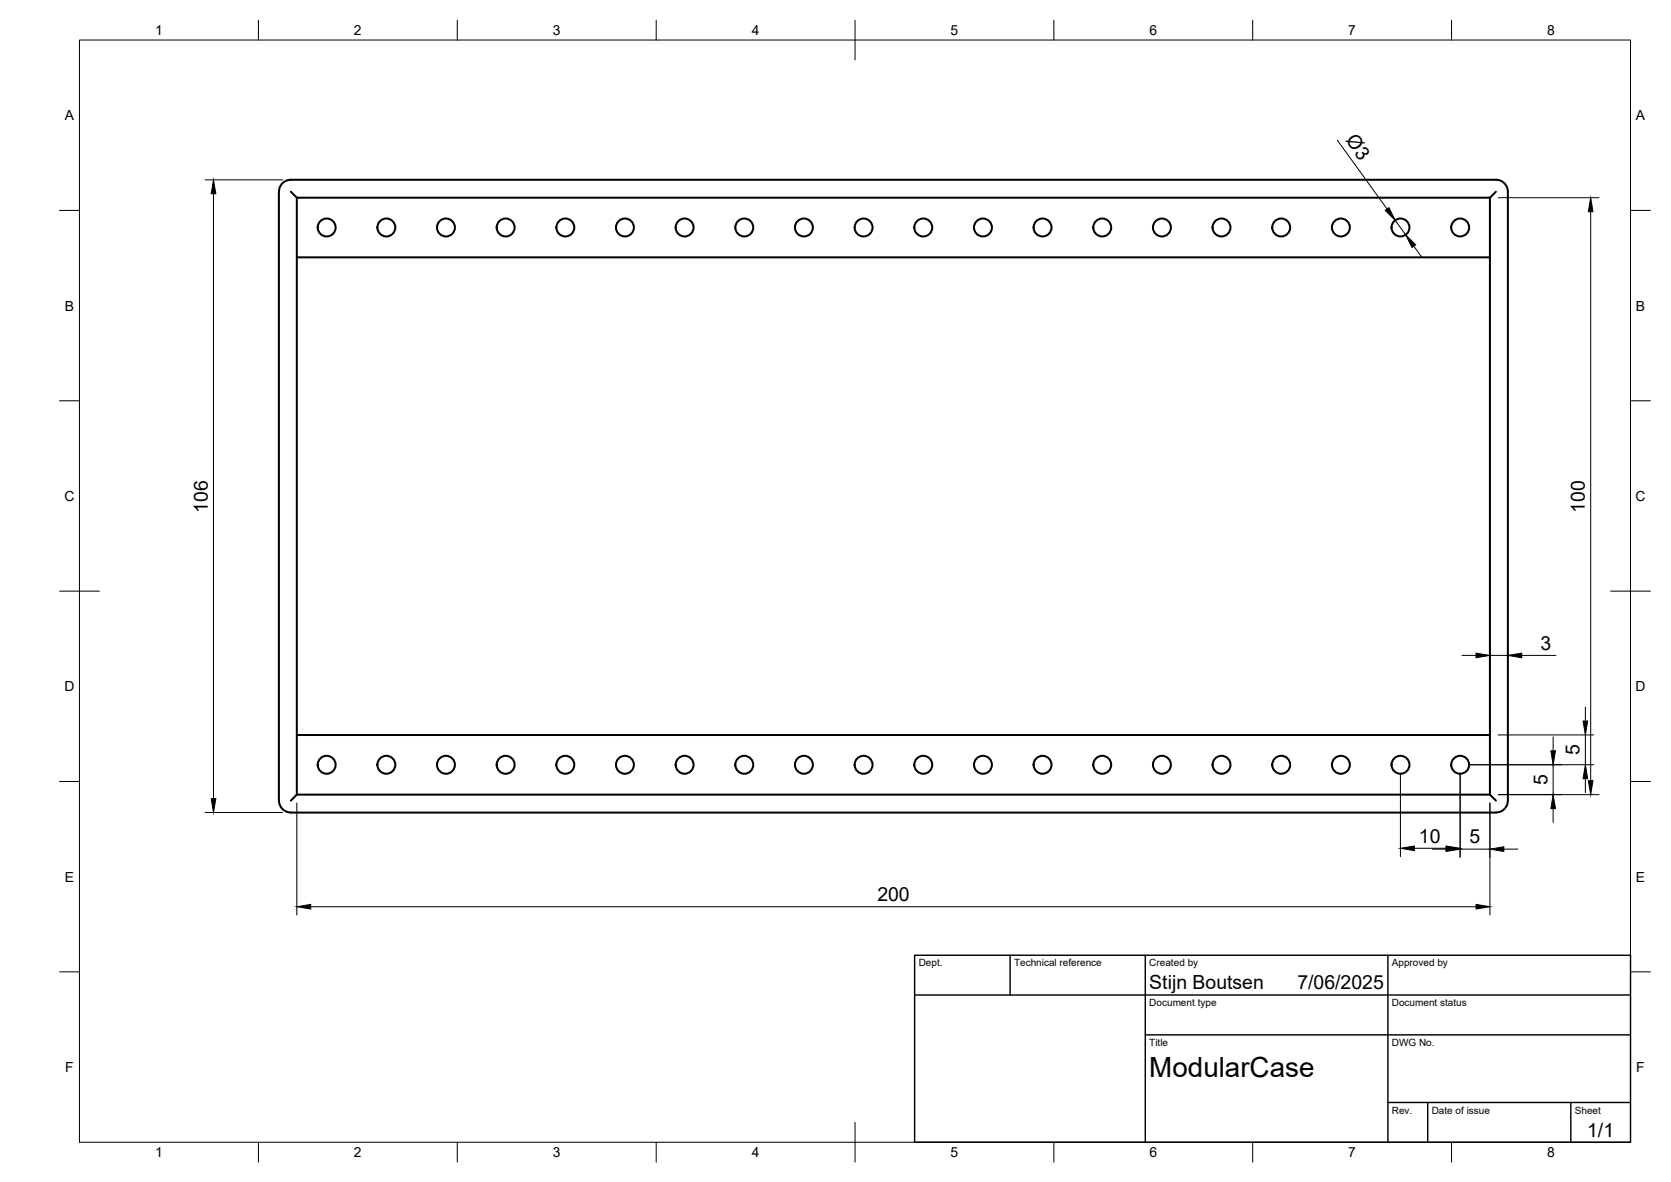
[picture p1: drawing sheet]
<svg xmlns="http://www.w3.org/2000/svg" width="420mm" height="297mm" viewBox="0 0 420 297" stroke-linecap="round" stroke-linejoin="round" font-family="sans-serif">
<!-- layer: Visible -->
<g fill="none" stroke="#000" stroke-width=".51">
<path d="M73.1 48.2l1.5 1.5h300M73.1 45.2h303a2.99 2.99 0 0 1 3 3v153a2.99 2.99 0 0 1-3 3M73.1 45.2a2.99 2.99 0 0 0-3 3v153a3 3 0 0 0 3 3M74.6 49.7v150M376.1 48.2l-1.5 1.5v150M74.6 64.7h300M74.6 184.7h300M73.1 201.2l1.5-1.5h300l1.5 1.5M73.1 204.2h303"/>
<circle cx="82.1" cy="57.2" r="2.25"/>
<circle cx="97.1" cy="57.2" r="2.25"/>
<circle cx="112.1" cy="57.2" r="2.25"/>
<circle cx="127.1" cy="57.2" r="2.25"/>
<circle cx="142.1" cy="57.2" r="2.25"/>
<circle cx="157.1" cy="57.2" r="2.25"/>
<circle cx="172.1" cy="57.2" r="2.25"/>
<circle cx="187.1" cy="57.2" r="2.25"/>
<circle cx="202.1" cy="57.2" r="2.25"/>
<circle cx="217.1" cy="57.2" r="2.25"/>
<circle cx="232.1" cy="57.2" r="2.25"/>
<circle cx="247.2" cy="57.2" r="2.25"/>
<circle cx="262.1" cy="57.2" r="2.25"/>
<circle cx="277.1" cy="57.2" r="2.25"/>
<circle cx="292.2" cy="57.2" r="2.25"/>
<circle cx="307.1" cy="57.2" r="2.25"/>
<circle cx="322.1" cy="57.2" r="2.25"/>
<circle cx="337.2" cy="57.2" r="2.25"/>
<circle cx="352.1" cy="57.2" r="2.25"/>
<circle cx="367.1" cy="57.2" r="2.25"/>
<circle cx="82.1" cy="192.2" r="2.25"/>
<circle cx="97.1" cy="192.2" r="2.25"/>
<circle cx="112.1" cy="192.2" r="2.25"/>
<circle cx="127.1" cy="192.2" r="2.25"/>
<circle cx="142.1" cy="192.2" r="2.25"/>
<circle cx="157.1" cy="192.2" r="2.25"/>
<circle cx="172.1" cy="192.2" r="2.25"/>
<circle cx="187.1" cy="192.2" r="2.25"/>
<circle cx="202.1" cy="192.2" r="2.25"/>
<circle cx="217.1" cy="192.2" r="2.25"/>
<circle cx="232.1" cy="192.2" r="2.25"/>
<circle cx="247.2" cy="192.2" r="2.25"/>
<circle cx="262.1" cy="192.2" r="2.25"/>
<circle cx="277.1" cy="192.2" r="2.25"/>
<circle cx="292.2" cy="192.2" r="2.25"/>
<circle cx="307.1" cy="192.2" r="2.25"/>
<circle cx="322.1" cy="192.2" r="2.25"/>
<circle cx="337.2" cy="192.2" r="2.25"/>
<circle cx="352.1" cy="192.2" r="2.25"/>
<circle cx="367.1" cy="192.2" r="2.25"/>
</g>
<!-- layer: BORDER -->
<g fill="none" stroke="#000" stroke-width=".25">
<path d="M20 10.1h390v276.9h-390zM65 5.1v5M115 5.1v5M165 5.1v5M215 5.1v10M265 5.1v5M315 5.1v5M365 5.1v5M15 52.9h5M410 52.9h5M15 100.7h5M410 100.7h5"/>
<path d="M15 148.6h10M405 148.6h10M15 196.4h5M410 196.4h5M15 244.2h5M410 244.2h5M65 287v5M115 287v5M165 287v5M215 282.1v9.9M265 287v5M315 287v5"/>
<path d="M365 287v5"/>
</g>
<!-- layer: TITLEBLOCK -->
<path d="M230 240.1h180v46.9h-180zM230 250h180M254 240.1v9.9M288 240.1v46.9M349 240.1v46.9M288 260.1h122M349 277.1h61M359 277.1v9.9M395 277.1v9.9" fill="none" stroke="#000" stroke-width=".36"/>
<!-- layer: FD_Dimensions -->
<g fill="none" stroke="#000" stroke-width=".25">
<path d="M336.3 35.2l12.5 17.3M51.6 45.2h19.4M53.7 48.7v152M350.8 55.4l2.6 3.6M376.7 49.7h25.4M400 53.2v143M355.5 61.9l2 2.8M367.6 164.7h3.5M374.6 162.6v2.6M374.6 164.7h4.5M379.1 162.6v2.6M382.6 164.7h8.6"/>
<path d="M398.6 177.7v3.5M352.1 194.3v21M367.1 194.3v21.2M369.2 192.2h31.5M376.7 199.7h25.4M376.7 184.7h24M390.5 185.2v3.5M390.5 192.2v7.5M398.6 184.7v7.5M398.6 195.7v3.5M51.6 204.2h19.4M74.6 201.8v28.2"/>
<path d="M355.6 213.2h8M360.1 213.4h3.5M367.1 213.4h7.5M374.6 201.8v28.2M378.1 213.4h3.5M390.5 203.2v3.5M78.1 227.9h293"/>
</g>
<g fill="#000" stroke="#000" stroke-width=".25">
<path d="M53.7 45.2l.6 3.5h-1.2zM348.3 52.9l.9-.7 1.6 3.2zM400 49.7l.5 3.5h-1.1zM353.4 59l2.6 2.5-1 .7zM371.1 164.1l3.5 .6-3.5 .6zM379.1 164.7l3.5-.6v1.2zM390 188.7h1.1l-.6 3.5zM398.6 192.2l.6 3.5h-1.2zM398 181.2h1.2l-.6 3.5zM399.4 196.2h1.1l-.5 3.5zM53.1 200.7h1.2l-.6 3.5zM352.1 213.2l3.5-.6v1.2z"/>
<path d="M363.6 212.8l3.5 .6-3.5 .6zM363.6 212.6l3.5 .6-3.5 .6zM374.6 213.4l3.5-.6v1.2zM390.5 199.7l.6 3.5h-1.1zM74.6 227.9l3.5-.6v1.1zM371.1 227.3l3.5 .6-3.5 .5z"/>
</g>
<text font-size="7" x="289" y="270.6">ModularCase</text>
<g font-size="4.9">
<text x="338.2" y="35.3" transform="rotate(54 338.2 35.3)">Ø3</text>
<text x="52.2" y="128.9" transform="rotate(-90 52.2 128.9)">106</text>
<text x="398.5" y="128.9" transform="rotate(-90 398.5 128.9)">100</text>
<text x="387.3" y="163.2">3</text>
<text x="397.2" y="189.8" transform="rotate(-90 397.2 189.8)">5</text>
<text x="389.1" y="197.3" transform="rotate(-90 389.1 197.3)">5</text>
<text x="356.8" y="211.7">10</text>
<text x="369.5" y="211.9">5</text>
<text x="220.6" y="226.4">200</text>
<text x="289" y="248.5">Stijn Boutsen</text>
<text x="326.2" y="248.5">7/06/2025</text>
<text x="399.1" y="285.7">1/1</text>
</g>
<g font-size="3.5">
<text x="39" y="8.8">1</text>
<text x="89" y="8.8">2</text>
<text x="139" y="8.8">3</text>
<text x="189" y="8.8">4</text>
<text x="239" y="8.8">5</text>
<text x="289" y="8.8">6</text>
<text x="339" y="8.8">7</text>
<text x="389" y="8.8">8</text>
<text x="16.3" y="30.2">A</text>
<text x="411.3" y="30.2">A</text>
<text x="16.3" y="78">B</text>
<text x="411.3" y="78">B</text>
<text x="16.2" y="125.9">C</text>
<text x="411.2" y="125.9">C</text>
<text x="16.2" y="173.7">D</text>
<text x="411.2" y="173.7">D</text>
<text x="16.3" y="221.6">E</text>
<text x="411.3" y="221.6">E</text>
<text x="16.4" y="269.4">F</text>
<text x="411.4" y="269.4">F</text>
<text x="39" y="290.8">1</text>
<text x="89" y="290.8">2</text>
<text x="139" y="290.8">3</text>
<text x="189" y="290.8">4</text>
<text x="239" y="290.8">5</text>
<text x="289" y="290.8">6</text>
<text x="339" y="290.8">7</text>
<text x="389" y="290.8">8</text>
</g>
<g font-size="2.5">
<text x="231" y="242.9">Dept.</text>
<text x="255" y="242.9">Technical reference</text>
<text x="289" y="242.9">Created by</text>
<text x="350" y="242.9">Approved by</text>
<text x="289" y="252.8">Document type</text>
<text x="350" y="252.8">Document status</text>
<text x="289" y="262.9">Title</text>
<text x="350" y="262.9">DWG No.</text>
<text x="350" y="279.9">Rev.</text>
<text x="360" y="279.9">Date of issue</text>
<text x="396" y="279.9">Sheet</text>
</g>
</svg>
